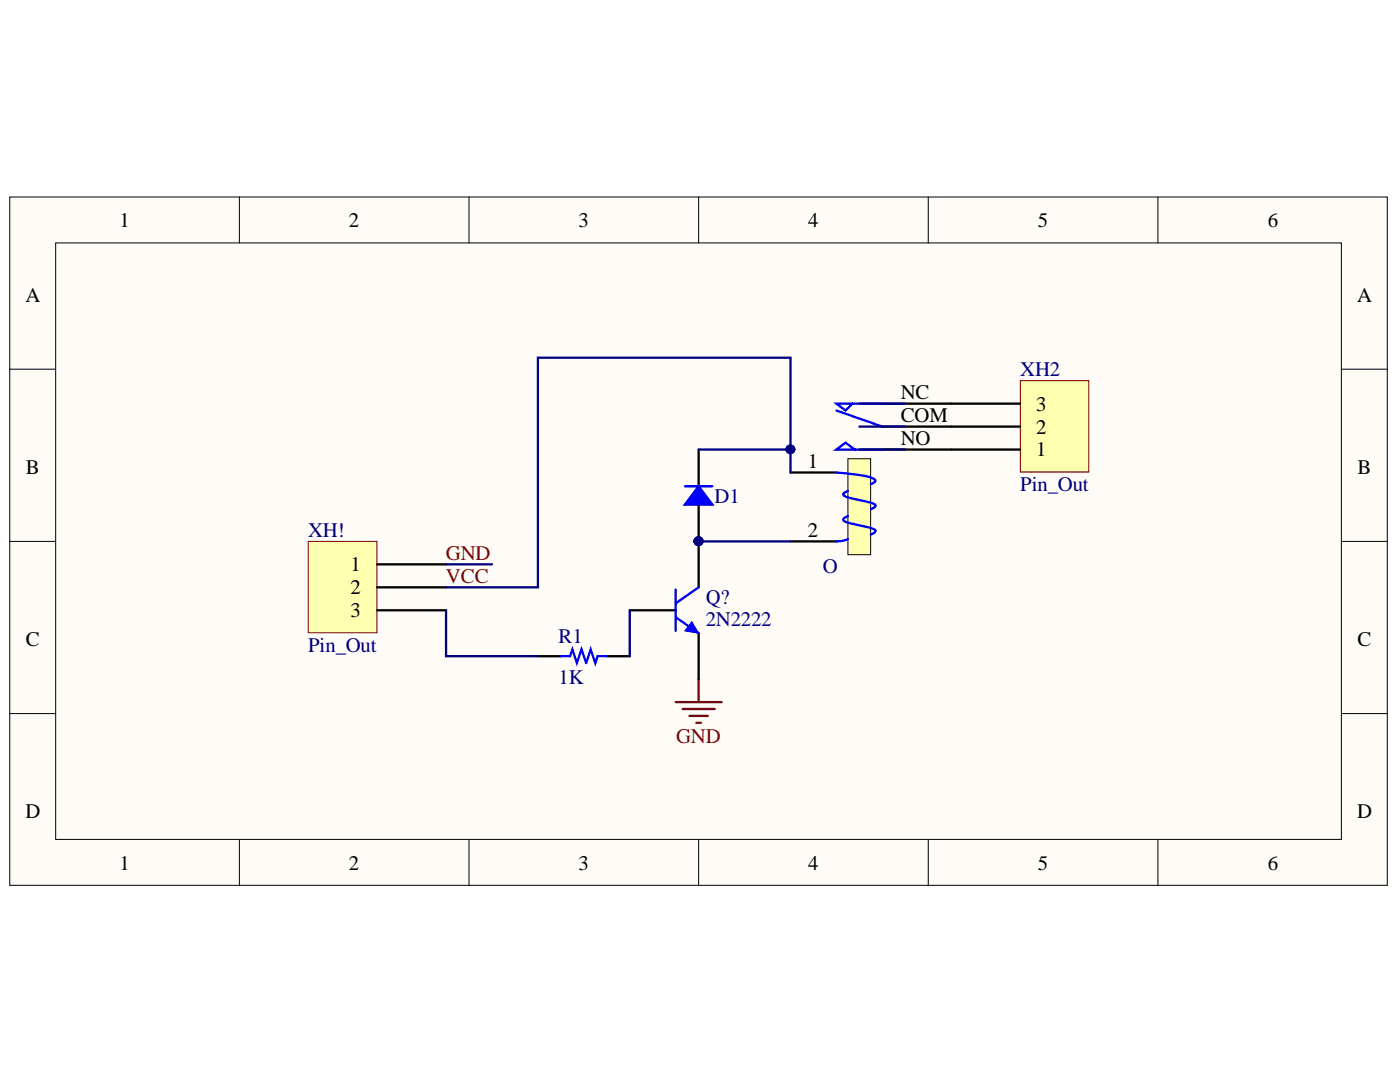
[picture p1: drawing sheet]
<svg xmlns="http://www.w3.org/2000/svg" width="279mm" height="216mm" viewBox="0 0 279 216" stroke-linecap="round" stroke-linejoin="round" font-family="sans-serif">
<g fill="#fffcf8" stroke="#000" stroke-width=".2">
<path d="M1.9 39.3h275v137.4h-275z"/>
<path d="M11.1 48.5h256.6v119h-256.6z"/>
</g>
<g fill="none" stroke="#000" stroke-width=".2">
<path d="M47.8 39.3v9.2M93.6 39.3v9.2M139.4 39.3v9.2M185.3 39.3v9.2M231.1 39.3v9.2M1.9 73.7h9.2M267.7 73.7h9.2M1.9 108h9.2M267.7 108h9.2M1.9 142.4h9.2M267.7 142.4h9.2M47.8 167.6v9.1"/>
<path d="M93.6 167.6v9.1M139.4 167.6v9.1M185.3 167.6v9.1M231.1 167.6v9.1"/>
</g>
<path d="M107.3 130.9h4.6M121.1 130.9h4.6" fill="none" stroke="#000" stroke-width=".46"/>
<path d="M111.9 130.9h1.9l.4-1.3 .9 2.7 1-2.7 .9 2.7 .9-2.7 .9 2.7 .5-1.4h1.8" fill="none" stroke="#00f" stroke-width=".46"/>
<path d="M169.2 91.5h4.6v19.2h-4.6z" fill="#ffffb0" stroke="#000" stroke-width=".2"/>
<path d="M136.7 97h5.5M166.9 94.3l4.9 .5a5 5 0 0 1 2.9 1l-.3 .5-.6 .3M166.9 81.9l9.2 3.2M169.2 98l-.8 .4-.1 .3a5 5 0 0 0 2.8 1l1.6 .4a3.1 3.1 0 0 1 2.1 .8l-.2 .3-.8 .4M170.1 80.5l-1.3 1.4-1.9-1.4h9.2M170.6 89.7l-1.8-1.4-1.9 1.4h9.2M169.2 103l-.8 .4-.1 .3a5 5 0 0 0 2.8 1l1.6 .4a3.1 3.1 0 0 1 2.1 .8l-.2 .3-.8 .5M169.2 107.6l-.9 .3-1.4 .1" fill="none" stroke="#00f" stroke-width=".46"/>
<path d="M139.4 89.7v7.3M157.8 94.3h9.1M176.1 85.1h13.7M176.1 80.5h13.7M176.1 89.7h13.7M139.4 100.7v7.3M157.8 108h9.1" fill="none" stroke="#000" stroke-width=".46"/>
<circle cx="139.4" cy="108" r=".88" fill="#000080" stroke="#000080" stroke-width=".2"/>
<path d="M139.4 97l2.8 3.7h-5.5z" fill="#00f"/>
<path d="M139.4 97l2.8 3.7h-5.5z" fill="none" stroke="#00f" stroke-width=".46"/>
<circle cx="139.4" cy="108" r=".88" fill="#000080" stroke="#000080" stroke-width=".2"/>
<path d="M139.4 135.5v4.6M134.8 140.1h9.2M136.2 141.5h6.4M137.6 142.8h3.7M139 144.2h.9" fill="none" stroke="#800000" stroke-width=".46"/>
<path d="M61.5 108h13.7v18.3h-13.7z" fill="#ffffb0" stroke="#800000" stroke-width=".2"/>
<path d="M75.3 112.6h13.7M75.3 117.2h13.7M75.3 121.8h13.7" fill="none" stroke="#000" stroke-width=".46"/>
<path d="M203.6 76h13.7v18.2h-13.7z" fill="#ffffb0" stroke="#800000" stroke-width=".2"/>
<path d="M189.8 89.7h13.8M189.8 85.1h13.8M189.8 80.5h13.8M139.4 108v9.2M125.7 121.8h9.1M139.4 126.4v9.1" fill="none" stroke="#000" stroke-width=".46"/>
<circle cx="139.4" cy="108" r=".88" fill="#000080" stroke="#000080" stroke-width=".2"/>
<path d="M134.8 117.7v8.2M139.4 117.2l-4.6 3.2M134.8 123.1l4.6 3.3" fill="none" stroke="#00f" stroke-width=".46"/>
<path d="M138.1 124.1l1.3 2.3-2.7-.5z" fill="#00f"/>
<path d="M138.1 124.1l1.3 2.3-2.7-.5z" fill="none" stroke="#00f" stroke-width=".2"/>
<g fill="#000080" stroke="#000080" stroke-width=".2">
<circle cx="139.4" cy="108" r=".88"/>
<circle cx="157.7" cy="89.7" r=".88"/>
</g>
<path d="M139.4 89.7h18.4M157.8 94.3v-22.9h-50.5v45.8h-18.3M171.5 80.5h9.2M171.5 85.1h9.2M171.5 89.7h9.2M89 112.6h9.2M139.4 108h18.4M89 121.8v9.1h18.3M125.7 121.8v9.1" fill="none" stroke="#000080" stroke-width=".46"/>
<g font-size="4.1">
<text x="23.9" y="45.3">1</text>
<text x="69.6" y="45.3">2</text>
<text x="115.5" y="45.3">3</text>
<text x="161.3" y="45.3">4</text>
<text x="207.2" y="45.3">5</text>
<text x="253" y="45.3">6</text>
<text x="5.1" y="60.2">A</text>
<text x="270.8" y="60.2">A</text>
<text x="179.7" y="79.7">NC</text>
<text x="206.8" y="82">3</text>
<text x="179.7" y="84.2">COM</text>
<text x="179.7" y="88.8">NO</text>
<text x="206.8" y="86.5">2</text>
<text x="5.2" y="94.6">B</text>
<text x="161.2" y="93.4">1</text>
<text x="206.8" y="91.1">1</text>
<text x="270.9" y="94.6">B</text>
<text x="161.2" y="107.2">2</text>
<text x="70" y="114">1</text>
<text x="70" y="118.6">2</text>
<text x="70" y="123.1">3</text>
<text x="5.2" y="128.9">C</text>
<text x="270.9" y="128.9">C</text>
<text x="5.1" y="163.2">D</text>
<text x="270.8" y="163.2">D</text>
<text x="23.9" y="173.5">1</text>
<text x="69.6" y="173.5">2</text>
<text x="115.5" y="173.5">3</text>
<text x="161.3" y="173.5">4</text>
<text x="207.2" y="173.5">5</text>
<text x="253" y="173.5">6</text>
</g>
<g font-size="4.1" fill="#000080">
<text x="203.6" y="75.1">XH2</text>
<text x="142.6" y="100.3">D1</text>
<text x="203.6" y="97.9">Pin_Out</text>
<text x="61.5" y="107.2">XH!</text>
<text x="164.2" y="114.4">O</text>
<text x="140.8" y="120.4">Q?</text>
<text x="140.8" y="125">2N2222</text>
<text x="61.5" y="130.1">Pin_Out</text>
<text x="111.5" y="128.2">R1</text>
<text x="111.5" y="136.5">1K</text>
</g>
<g font-size="4.1" fill="#800000">
<text x="89" y="111.7">GND</text>
<text x="89" y="116.3">VCC</text>
<text x="134.9" y="148.3">GND</text>
</g>
</svg>
